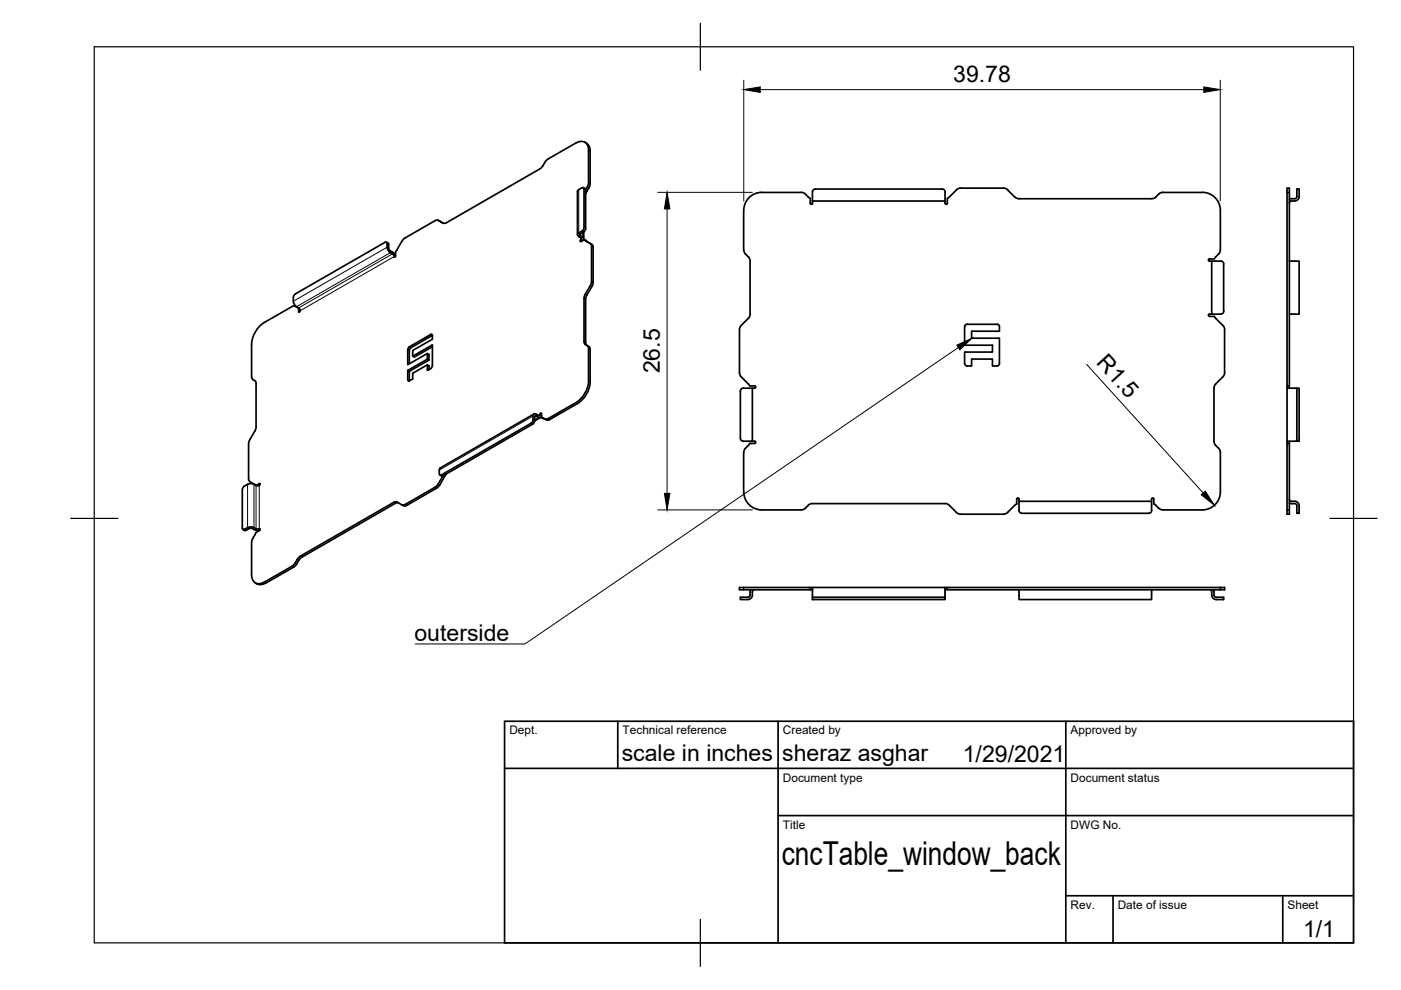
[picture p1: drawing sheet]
<svg xmlns="http://www.w3.org/2000/svg" width="297mm" height="210mm" viewBox="0 0 297 210" stroke-linecap="round" stroke-linejoin="round" font-family="sans-serif">
<!-- layer: Visible -->
<g fill="none" stroke="#000" stroke-width=".36">
<path d="M114.5 35.8l-19.9 11.5M114.5 35.8l1.7-2.1 5.9-3.4a1.64 1.64 0 0 1 1.9-.1 1.64 1.64 0 0 1 .8 1.7v6.8l-.1 .6-.5 .9M123.7 39.8l.3 .2 .2 .3M124 30.1l.3 .2M124.3 30.3a1.85 1.85 0 0 1 .8 1.8M125.1 32.1v6.8M125.1 38.9l-.1 .6-.6 1M203.7 39.9h9M203.7 39.9l-.9 .3M212.8 39.9l.9 .3M81.9 51.3l.5 .3v1M82.4 52.6a1.02 1.02 0 0 0 .8 .9"/>
<path d="M83.2 53.8a1.82 1.82 0 0 1-1.1-2.2l-.1-.2h-.4l-19 10.9a1.89 1.89 0 0 0 .7 3v.8M83.2 53.8l.3 .6M83.2 53.4l.4 .4 .2 .5M92.9 46.7l1.1 .6-.8-.4M92.9 46.7l.3 .2M92.9 46.7l-.6 .1-6.7 3.8-1.7 2.8-.1 1-.1 .1-.2-.1M93.2 46.9h.1M94.6 47.2l-.6 .1M122.7 40.2l.7-.4 .4 .1v8.3l-.4 .8M122.7 50.2l.6 .3-.1 .3M122.7 40.2l-.3 .4v9.2M123 50l.7 .4v.4l-.2 .2"/>
<path d="M123.1 49.6l-.2 .2 .2 .2M123.4 49l-.9 .6v.4l.2 .1M123.8 49.2v1.4M123.9 50.8l-.9 .4 .2-.4M123.9 50.8l.5 .4M123.9 50.8l.2 .2M124.1 51l1.4 .8 .3 .6M124.2 41v.1M124.2 40.3v8.1M124.2 48.4a1.39 1.39 0 0 1-1.2 1.2M124.4 40.6l-.2 .4M125.2 51.6l.2 .6v7.5"/>
<path d="M125.4 59.6l-.1 .6-1.2 2.2-.3 .9M125.8 52.4v7.5M125.8 59.9l-.3 .8-1.1 1.9M157.7 44.6v8.6l.2 .5 .8 .8M158.7 54.4l.3 1M159 55.4v11.2M161.5 40.8h8.4M161.5 40.8a3.8 3.8 0 0 0-3.8 3.8M169.9 40.8l.9 .4M170.8 41.2l1 .9 .1 1.1h.3l.1-.6M200.4 42.6v.5M200.4 43.1l.2 .2 .3-.2"/>
<path d="M200.4 40.7a.65 .65 0 0 0-.7-.6h-26.8a.61 .61 0 0 0-.6 .6v1.9h28.1v-1.9M202.8 40.3l-1.9 1.7v1.1M213.6 40.3l1.7 1.6 .8 .2h28.1M245.1 41.8l-.9 .3M245.7 41.2l-.7 .6M246.5 40.8h8.4M246.6 40.8l-.9 .4M254.9 40.8a3.8 3.8 0 0 1 3.8 3.8M256.4 54.9h1.1M256.4 54.9h-.1v.4l.6 .1M257.8 54.4l-.3 .5M258.7 44.6v8.6l-.2 .5-.8 .8"/>
<path d="M258.8 55.4h-1.9v11.2h.7a2.17 2.17 0 0 0 1.7-.2l.2-.4M258.8 55.3a.65 .65 0 0 1 .7 .7M259.4 56v10M272.9 40.8h.5M273.4 55.4h2v11.2h-2M275 41.7v-1.6h.4v.4a1.9 1.9 0 0 1-.5 2l-1.3 .2-.2 .4M275 41.7l-.1 .2a1.54 1.54 0 0 1-1.4 .3h-.1M62.9 65.1h.1M63.2 65.2l-.8-.3-.4 .1-6 3.4a5.9 5.9 0 0 0-2.7 4.6v6.9a1.08 1.08 0 0 0 .9 1l.1 .4M63.3 65.3l.4 .6M63.7 65.9l-.2 .3-.2-.1M86.4 74.1v3.2"/>
<path d="M86.5 77.2l4.1-2.2v1.2l-4.1 2.3-.1 2 .2 .3 .2-.1M86.8 74.3v2.8M86.8 78.8v1.9M86.9 78.7l-.1 .1M87.2 73.7l-.4 .6M87.5 75.4l4.2-2.2v4.3l-.4 .6M87.5 79.2v1.2M87.5 74.4v1.1l.3 .2M87.5 79.1v.1M87.5 74.3v.1M87.9 75.7h.1M90.6 77.4l.4 .2v.8"/>
<path d="M90.6 77.4l.1 1.1 .6-.3M90.6 75l.3 .2M90.6 77.4l-3.1 1.7M90.9 76.4l-4.1 2.3M91 75.2l-.1 1.2M91 75.1v.1M91.6 72l-4.1 2.3M91.7 71.1l-.1 .8M91.7 73.5l-3.8 2.2M91.7 71.1l-.2-.2h-.2l-4.5 2.6-.3 .6M91.7 71.1l-4.6 2.6M123.8 63.3v9.1l.2 .5 1 .7 .1 .5"/>
<path d="M124.2 63.5v9.2M124.2 72.6l.2 .6M124.4 62.6l-.2 .8M124.5 73.3l.3 .6v6.8a5.9 5.9 0 0 1-2.7 4.7M125.1 74.1v6.8M156.8 79l.4 .9M157.2 79.9l1.5 1.5M158.7 67.5l-1.5 1.5-.4 .6v9.4M159 66.6l-.3 .9M204.5 69.3v3.8M204.5 74.7v2.4M204.5 73.1l.1 .1"/>
<path d="M204.5 77.1l.3 .4h1.2M204.5 69.2l.3-.4h.2l6.4-.1 .4 .3 .1 1.2M204.6 73.2h5.7M206 70.3v1.3M206 76.2v1.3M206 76.2l4.3-.1 .1 1.4M206 71.6l.1 .1M206.1 71.7h5.8v5.4M210.3 73.2v1.4l-5.8 .1M210.4 77.5l.1 .1M211.9 77.1l-.2 .4-1.2 .1M211.9 70.1l-5.9 .2"/>
<path d="M256.4 66.6h.5M256.4 67.1h1.1M256.4 66.6l-.2 .2 .2 .3M257.5 67.1l1.7 1.9M259.2 79.9l-1.6 1.7-.2 .7v11.2l.2 .7 .9 1 .2 .5v8.6a3.8 3.8 0 0 1-3.8 3.8h-8.4M259.3 69l.4 .9M259.6 69.9v9.1M259.7 79l-.4 .9M53 93.2l-.3 .9v7.5M54.3 81.3v9.2M54.3 90.5l-.3 .9-1 1.8M86.8 80.7h.1"/>
<path d="M87.4 80.4l-.6 .3M113.2 87.8l-19.8 11.4-.2 .3-.1 .9M113.3 88.4v.8M113.4 89.2l-.5 .8-19 10.9-.6-.2M114.6 88.5l-1.3 .8M114.8 88.5l.7 .4M114.8 88.1l-.2 .4h-.5l-.6-.3-.1 .2M115.4 88.8l-.6-.2v-1l-.5 .5-.9-.4-.2 .1a1.92 1.92 0 0 0-.2 1.5l-.4 .5-19 10.9M115.5 88.9l.4 .1M116.5 89h-.6M122.1 85.4l-5.9 3.4h-.7M125.1 80.9a5.9 5.9 0 0 1-2.7 4.7l-5.9 3.4"/>
<path d="M157.6 82.3h1.9v11.2h-1.9M157.6 82.3a.65 .65 0 0 0-.6 .6v10a.65 .65 0 0 0 .6 .6M158.7 94.4l-.8 .8-.2 .5v8.6a3.9 3.9 0 0 0 3.8 3.8h8.4l.9-.4M158.7 81.4l.2 .4 1.3 .1v.3l-.7 .1M159.5 93.5l.7 .1v.3l-1.3 .1-.2 .4M272.9 81.8v-41.9h.5v42.4M272.9 93.5v.5h.5M273.4 93.5v15.5h-.5v-15M273.4 81.8h-.5v.5M275 82.3h.4v11.2h-.4zM275 82.3h-2.1v11.2h2.1M51.4 112v.2h.4"/>
<path d="M51.5 112.3l.7 .1M51.8 103.1l-.4 .7v8.2M52.5 111.9l-.7 .4M52.5 102.7l-.7 .4M52.5 111.9l.7-.2 .6 .2M52.7 101.5l.3 .6M53 102.1l1.2 .8M53.8 111.9l.5 .2M54 113.4l-.5 1-.2 .6v6.9a1.66 1.66 0 0 0 .9 1.7 1.66 1.66 0 0 0 1.8-.2M54.2 112.9l-.2 .5M54.3 102.9h.7M54.3 112.1l.9 .1-.2 .3-.8 .4"/>
<path d="M55 102.5l-.7 .4a1.63 1.63 0 0 0-1.8-.2M55 102.5l.2 .1-.2 .3M55 102.9h-.1M55.1 112.4l-1.1-.1a.98 .98 0 0 0-1.2-.2l-.6 .4M63 118.6l-.6 1-.4 .4-6 3.4M84.5 106.6l-.6 .1-19.9 11.4-1.7 2.1-5.9 3.4M85.9 107h-.7M92.3 103.3l-6.4 3.7M93.1 100.4l.1 .2 .4 .1M93.2 102.8l-.6 .7-6.4 3.7a.81 .81 0 0 1-1-.1l-1-.7-.7 .1-19.8 11.4-.7 .7M93.9 100.9l-1.2 2-.4 .4M94.6 100.5h-.1"/>
<path d="M94.6 100.6l-1.4 2.2M172.3 106.8h28.1M172.3 106.8l-.7 .2-.8 .8M200.4 106.8l.7 .2 1.9 1.8 .7 .2M213.7 108.6l-.9 .4h-9.1M215.6 105.8l.2-.2 .2 .2M215.6 105.8v1.1l-2 1.7M216 105.8v.5M244.2 105.8l.2-.2 .2 .2M244.2 108.2v-1.9h-28.2v.7a2.15 2.15 0 0 0 .2 1.6l.5 .2h26.8M244.2 105.8v.5M244.2 108.2a.65 .65 0 0 1-.7 .6"/>
<path d="M244.6 105.8v1.1M244.6 106.9l.5 .2M245 107.1l.8 .8 .8 .2M272.9 108.1h.5M273.4 105.8v.3l.4 .2a1.21 1.21 0 0 1 1.6 .6v1.9h-.4v-1.6M273.4 106.6l1.1 .2M274.5 106.8h.2l.3 .4M54.1 123.6l.4 .2M56.4 123.6l-.4 .2a1.7 1.7 0 0 1-1.5 0M157.7 124.6v.4M158.6 126.6h-1.6v.5h1.6M159 126.2v.2l-.4 .2"/>
<path d="M159.2 125l-.2 1.2M159.5 126.2a.95 .95 0 0 1-.9 .9M160 125l-.4 .3-.1 .9M171.8 124.6h-15v.4h15.5M172.3 126.6h28.1v.5h-28.1zM172.3 126.6v-2h28.1v2M172.3 124.6h-.5v.4M200.4 125h58.3M200.4 124.6h.5v.4M200.9 124.6h57.8M216 125v2.1h28.2v-2.1M257.3 125l.1 .3a1.26 1.26 0 0 0 .2 1.3h1.8v.5h-.4a1.86 1.86 0 0 1-2-.6l-.1-1.2-.5-.3"/>
<path d="M258.7 124.6h.9v.4h-.9z"/>
</g>
<!-- layer: Visible Narrow -->
<g fill="none" stroke="#000" stroke-width=".21">
<path d="M124.5 39.6l.4 .2M124.8 38.7l.3 .2M124.8 31.9l.3 .2M82.1 51.6l.3 .2M82.4 52.6l-.3-.2-19.9 11.5M82.7 53.2v.4l-19.8 11.4M83.2 53.5v.3l-19.9 11.5M83.7 54.5l-.2-.1-19.9 11.5M92.9 46.7l.3 .2M122.7 40.2v9.2l.3 .2v.4l-.3 .2M123.4 49l.3 .2M123.5 49.3v.9l-.4 .2v.4l.4 .2"/>
<path d="M123.8 48.2l.4 .2M123.8 40.1l.4 .2M124.1 51l.3 .2M124.2 40.4l.2 .1M125.2 51.6l.3 .2M125.4 52.2l.4 .2M125.4 59.7l.4 .2M62.6 64.9l.3 .2M63.3 66.1l.2 .1M86.4 74.1l.4 .2M86.4 77.3h.1M86.4 78.6l.4 .2"/>
<path d="M86.5 78.5l.3 .2M86.8 73.5l.3 .2M87.5 75.5l.4 .2M90.6 76.2l.3 .2M90.6 77.4l.4 .2M90.6 78.5h.1M90.6 75l.4 .2M90.6 76.1l.4 .2M91.3 70.9l.4 .2M91.6 73.2h.1M123.8 63.3l.4 .2M123.8 72.5l.4 .2"/>
<path d="M124.1 62.4l.3 .2M124.1 73l.3 .2M124.5 73.3l.4 .2M124.8 73.9l.3 .2M125.2 60.6l.3 .1M86.4 80.5l.4 .2M112.6 89.8l.3 .2M113 89l.3 .2M113.7 87.8v.4l-.4 .2-.3-.2-19.9 11.5M114.8 88.1l-.3-.2-.4 .2v.4l-.8 .4M116.2 88.8l.3 .2M122.1 85.4l.3 .2"/>
<path d="M124.8 80.7l.3 .2M51.8 112.3l.4 .2M52.5 102.7v9.2l.3 .2M53.8 102.7v9.2l-.3 .2M54.3 102.9v9.2l-.3 .2M55 102.9v9.2l.1 .1M55 102.5l.1 .2M62.6 119.4l.3 .1M63 118.6l.4 .2M63.6 117.9l.4 .2M83.5 106.5l.4 .2M85.9 107l.3 .2"/>
<path d="M92.3 103.3l.3 .2M92.9 102.6l.3 .2M93.6 100.7l.3 .2M94 100.8l.3 .2M56 123.4l.4 .2M62 120l.3 .2"/>
</g>
<g fill="#000" stroke="#000" stroke-width=".21">
<circle cx="94" cy="47.3" r=".08"/>
<circle cx="63" cy="65.2" r=".08"/>
</g>
<!-- layer: Border -->
<path d="M20 9.9h267v190h-267zM148.5 4.9v10M15 109.9h10M282 109.9h10M148.5 194.9v10" fill="none" stroke="#000" stroke-width=".25"/>
<!-- layer: TitleBlock -->
<path d="M107 152.9h180v47h-180zM131 152.9v10M165 152.9v47M226 152.9v47M107 162.9h180M165 172.9h122M226 189.9h61M236 189.9v10M272 189.9v10" fill="none" stroke="#000" stroke-width=".36"/>
<!-- layer: Dimensions -->
<path d="M157.7 17v25.6M161.2 19h94M258.7 17v25.6M139.4 40.8h20.1M141.4 44.3v60.3M230.4 77.3l24.7 27.2M139.4 108.1h20.1" fill="none" stroke="#000" stroke-width=".21"/>
<path d="M157.7 19l3.5-.6v1.2zM255.2 18.4l3.5 .6-3.5 .6zM141.4 40.8l.6 3.5h-1.1zM140.9 104.6h1.1l-.6 3.5zM254.7 104.9l.8-.8 2 3z" fill="#000" stroke="#000" stroke-width=".21"/>
<!-- layer: Annotations -->
<path d="M202.9 73.2l3.2-1.5-2.6 2.5z" fill="#000" stroke="#000" stroke-width=".21"/>
<path d="M203.2 73.7l-91.9 62.8h-23.3" fill="none" stroke="#000" stroke-width=".21"/>
<text font-size="7" x="165.8" y="183.4">cncTable_window_back</text>
<g font-size="4.9">
<text x="202.1" y="17.5">39.78</text>
<text x="232.3" y="77" transform="rotate(48 232.3 77)">R1.5</text>
<text x="139.9" y="79.2" transform="rotate(-90 139.9 79.2)">26.5</text>
<text x="87.9" y="135.8">outerside</text>
<text x="131.8" y="161.4">scale in inches</text>
<text x="165.8" y="161.4">sheraz asghar</text>
<text x="204.1" y="161.5">1/29/2021</text>
<text x="276.3" y="198.6">1/1</text>
</g>
<g font-size="2.5">
<text x="108" y="155.7">Dept.</text>
<text x="132" y="155.7">Technical reference</text>
<text x="166" y="155.7">Created by</text>
<text x="227" y="155.7">Approved by</text>
<text x="166" y="165.7">Document type</text>
<text x="227" y="165.7">Document status</text>
<text x="166" y="175.7">Title</text>
<text x="227" y="175.7">DWG No.</text>
<text x="227" y="192.7">Rev.</text>
<text x="237" y="192.7">Date of issue</text>
<text x="273" y="192.7">Sheet</text>
</g>
</svg>
